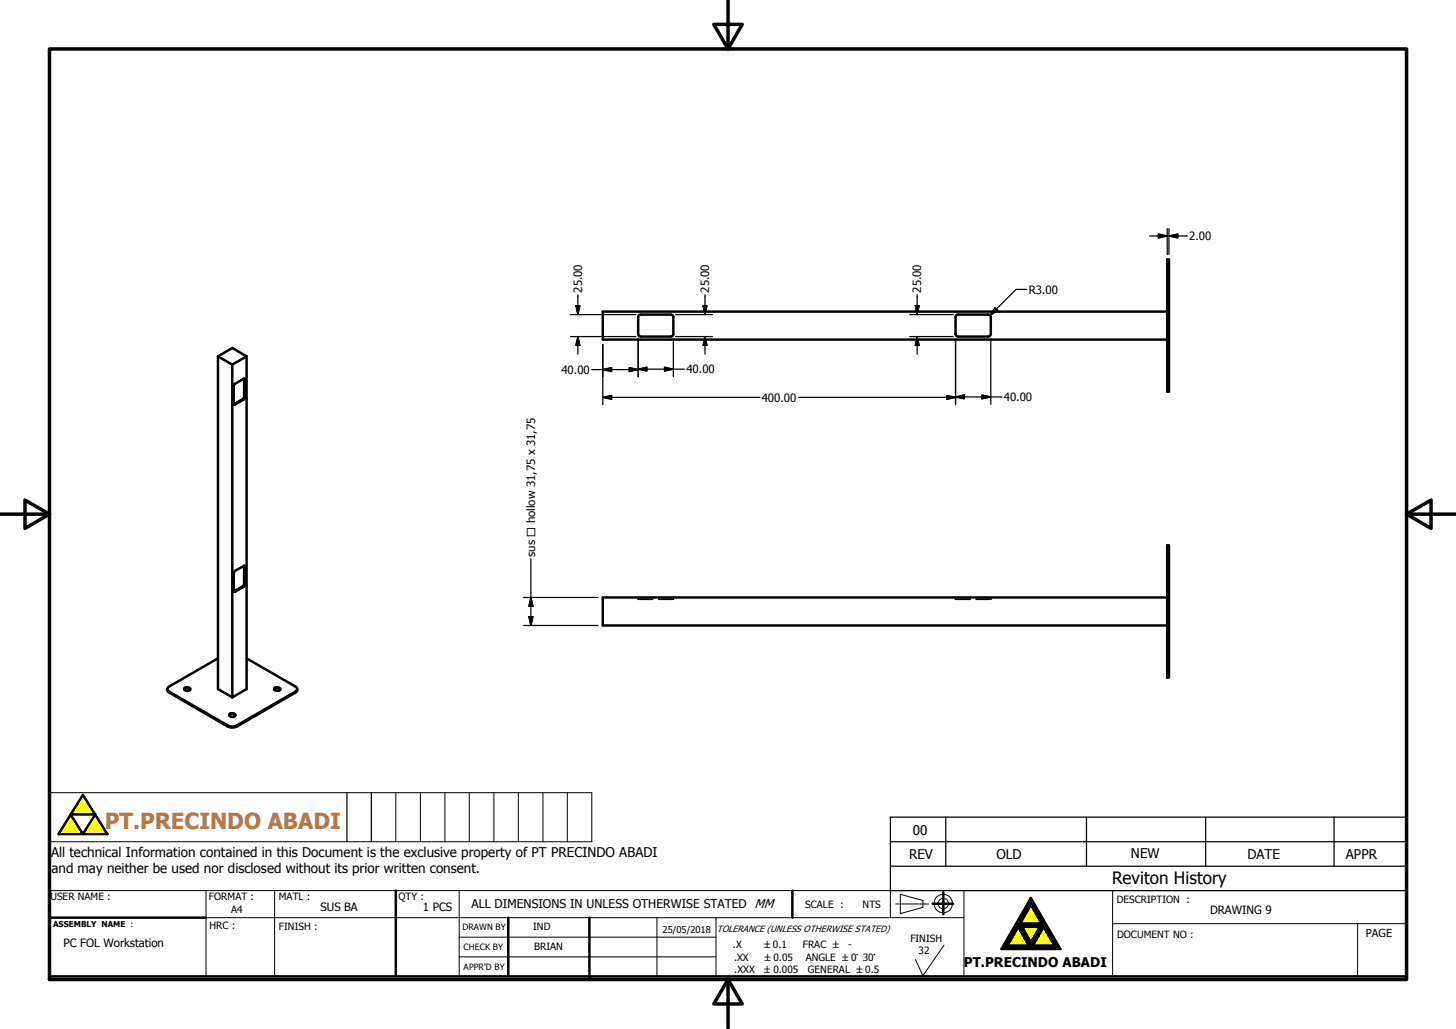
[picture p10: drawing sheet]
<svg xmlns="http://www.w3.org/2000/svg" width="297mm" height="210mm" viewBox="0 0 297 210" stroke-linecap="round" stroke-linejoin="round" font-family="sans-serif">
<g fill="none" stroke="#000" stroke-width=".51">
<path d="M238.1 52.9h.4v27h-.4zM44.5 72.7l2.9 1.7M44.5 72.7l2.9-1.7 2.9 1.7M44.5 72.7v67.9l2.9 1.7M47.4 74.4v67.9M47.9 78.4l1.8-1.1h.3v3.9l-.2 .3-2 1.1-.1-3.8zM49.8 77.3v3.8l-.1 .3-2 1.1M50.3 72.7v67.9l-2.9 1.7M50.3 72.7l-2.9 1.7M130.4 64.3h6.7l.3 .4-.1 3.8-.5 .2-6.4-.1-.2-.4v-3.5zM195.2 64.3h6.7l.2 .4-.1 3.8-.4 .2-6.4-.1-.3-.4v-3.5zM238.1 63.6h-115.1v5.7h115.1"/>
<path d="M48 116.5l1.8-1.1 .2 .1v3.9l-.3 .3-1.8 1.1-.2-.2v-3.6zM49.8 115.4v3.9l-.3 .3-1.8 1.1M238.1 111.3h.4v27h-.4zM44.5 134.3l-10 5.8a.57 .57 0 0 0-.3 .5 .57 .57 0 0 0 .3 .6l12 6.8a1.9 1.9 0 0 0 1.8 0l11.9-6.8a.57 .57 0 0 0 .4-.6 .57 .57 0 0 0-.4-.5l-9.9-5.8M238.1 121.9h-115.1v5.7h115.1M34.2 140.6l.2 .6 12.1 7.1a2.27 2.27 0 0 0 1.8 0l11.9-6.9 .3-.3 .1-.5M37.6 140.7a.86 .86 0 0 1 1.2 0M37.7 140.3a.65 .65 0 0 1 1.1 .4 .74 .74 0 0 1-1.3-.2zM46.8 146a.86 .86 0 0 1 1.2 0M46.8 145.8a.68 .68 0 0 1 .7-.3 .68 .68 0 0 1 .5 .5 .73 .73 0 0 1-1.2-.1zM55.9 140.7a.88 .88 0 0 1 1.3 0M56 140.4a.69 .69 0 0 1 .7-.2 .69 .69 0 0 1 .5 .5 .74 .74 0 0 1-1.3-.2z"/>
<path d="M14.4 166.2h5l-2.5 4zM16.9 162.2l5 8h-10zM10.1 187.3h31.9M80.7 181.7v17.5M103.7 187.3v11.9M120.2 187.3v12.6M161.6 181.7v5.6M190.2 184.4h4.2M192.4 182.1v4.5M207.7 189.2l2.2 3.8h-4.4zM208.5 189.2h3.6l-1.8 3.1zM210.3 183.3l6 10.4h-12z"/>
<path d="M210.3 184.7l2.2 3.8h-4.4zM212.9 189.2l2.2 3.8h-4.4zM287 188.5v10.7h-276.9"/>
</g>
<g fill="none" stroke="#000" stroke-width=".36">
<path d="M238.1 58h.1M238.1 56.2h.1M238.1 58.3h.1M238.1 56.5h.1M238.4 58h.1M238.4 56.2h.1M238.4 58.3h.1M238.4 56.5h.1M238.1 76.3h.1M238.1 74.5h.1M238.4 76.3h.1M238.4 74.5h.1"/>
<path d="M238.1 116.7h.1M238.1 114.9h.1M238.4 116.7h.1M238.4 114.9h.1M130.2 122.2l.2 .1M130.2 121.9v.1M130.5 122.3h2.7M134.4 122.3h2.6M137.4 122.2l-.2 .1M137.4 121.9v.1M194.9 122.2l.2 .1M194.9 121.9v.1"/>
<path d="M195.3 122.3h2.6M199.1 122.3h2.7M202.1 122.2l-.1 .1M202.1 121.9v.1M238.1 134.7h.1M238.1 132.9h.1M238.4 134.7h.1M238.4 132.9h.1"/>
</g>
<g fill="#ff0" stroke="#ff0" stroke-width=".2">
<path d="M16.9 162.2l2.5 4h-5z"/>
<path d="M19.4 166.2l2.5 4h-5z"/>
<path d="M14.4 166.2l2.5 4h-5z"/>
<path d="M210.3 184.7l2.2 3.8h-4.4z"/>
<path d="M207.7 189.2l2.2 3.8h-4.4z"/>
<path d="M212.9 189.2l2.2 3.8h-4.4z"/>
<path d="M208.5 189.2h3.6l-1.8 3.1z"/>
</g>
<g fill="#000" stroke="#000" stroke-width=".2">
<path d="M207.7 189.2l-2.2 3.8-1.2 .7zM208.1 188.5l-3.8 5.2zM210.3 183.3l-2.2 5.2-3.8 5.2zM208.1 188.5l.4 .7h-.8zM208.1 188.5l4 .7h-3.6zM210.3 183.3v1.4l-2.2 3.8zM207.7 189.2h.8l1.8 3.1zM204.3 193.7l1.2-.7h4.4zM207.7 189.2l2.6 3.1-.4 .7zM210.3 192.3l.4 .7h-.8zM212.1 189.2h.8l-2.6 3.1zM210.3 183.3l2.2 5.2-2.2-3.8z"/>
<path d="M210.3 183.3l6 10.4-3.8-5.2zM209.9 193l6.4 .7zM210.7 193h4.4l1.2 .7zM212.9 189.2l-2.2 3.8-.4-.7zM208.1 188.5h4.4l-.4 .7zM212.5 188.5l3.8 5.2zM212.5 188.5l.4 .7h-.8zM212.9 189.2l3.4 4.5-1.2-.7zM204.3 193.7l5.6-.7 6.4 .7z"/>
</g>
<path d="M148.5 0v10M10.1 10h276.9v189.9h-276.9zM145.6 5h5.8l-2.9 5zM.1 104.9h10M5.1 102l5 2.9-5 2.9zM287 104.9l4.9-2.9v5.8zM287 104.9h9.9M148.5 199.9l2.9 5h-5.8zM148.5 199.9v10" fill="none" stroke="#000" stroke-width=".71"/>
<g fill="none" stroke="#000" stroke-width=".25">
<path d="M209.5 59.1h-2.2l-5.3 5.2M234.5 48.2h3.6M236.3 47.8l1.8 .4-1.8 .4zM238.1 46.7v5.2M238.5 48.2l1.8-.4v.8zM238.5 48.2h3.7M238.5 46.7v5.2M116.4 68.7h13.3M116.4 64.2h13.3M117.5 62.4h.8l-.4 1.8zM117.9 60.1v4.1M117.9 68.7l.4 1.8h-.8z"/>
<path d="M117.9 68.7v3.6M120.7 75.4h9.5M123 70.3v12.3M123 75.4l1.8-.4v.8zM128.4 75l1.8 .4-1.8 .4zM130.2 75.3h9.4M130.2 75.3l1.8-.4v.8zM130.2 69.2v7.7M135.6 74.9l1.8 .4-1.8 .4zM137.4 69.2v7.6M137.8 68.7h7.5M137.8 64.2h7.5"/>
<path d="M143.4 62.4h.8l-.4 1.8zM143.8 60.1v4.1M143.8 68.7l.4 1.8h-.8zM143.8 68.7v3.6M185.6 68.7h8.9M185.6 64.2h8.9M186.7 62.4h.8l-.4 1.8zM187.1 68.7v3.6M187.1 60.1v4.1M187.1 68.7l.4 1.8h-.8zM194.9 69.2v13.4M202.1 69.2v13.3"/>
<path d="M203 62.8l.5 .6-1.5 .9zM123 81.1l1.8-.4v.8zM123 81.1h32M162.9 81.1h32M193.1 80.7l1.8 .4-1.8 .4zM194.9 81l1.8-.4v.8zM194.9 81h9.5M200.3 80.6l1.8 .4-1.8 .4zM108.3 114v13.6M106.8 121.9h15.2M106.8 127.6h15.2M107.9 125.8h.8l-.4 1.8z"/>
<path d="M108.3 121.9l.4 1.8h-.8zM70.8 161.8v10M75.8 161.8v10M181.6 171.8h105.4M181.6 176.8h105.4M181.6 166.8h105.4v14.9h-105.4zM193 166.8v10M221.7 166.8v10M246 166.8v10M272.2 166.8v10"/>
</g>
<g fill="none" stroke="#000" stroke-width=".2">
<path d="M10.1 161.8h110.6v10h-110.6zM80.7 161.8v10M85.8 161.8v10M90.8 161.8v10M95.7 161.8v10M100.8 161.8v10M105.7 161.8v10M110.8 161.8v10M115.7 161.8v10M42 187.3h154.7M42 181.7v17.5M56 181.7v17.5"/>
<path d="M93.7 195.3h52.4M93.7 191.2h52.4M93.7 181.7v17.5M103.7 191.2v5.1M134 187.3v11.9M146.1 187.3v11.9M181.6 181.7v5.6M182.7 184.5h6.8M183.7 182.5l4.6 1.2v1.5l-4.6 1.2zM192.6 192.9l-4.3 6.2-1.5-3.3M196.7 181.7v17.5M227 188.5h60"/>
<path d="M227 181.7v17.5M277 188.5v10.7M287 181.7h-276.9v17.5"/>
<circle cx="192.4" cy="184.4" r="1.88"/>
<circle cx="192.4" cy="184.4" r="1.05"/>
</g>
<g fill="#000" stroke="#000" stroke-width=".25">
<path d="M236.3 47.8l1.8 .4-1.8 .4zM238.5 48.2l1.8-.4v.8zM117.5 62.4h.8l-.4 1.8zM117.9 68.7l.4 1.8h-.8zM123 75.4l1.8-.4v.8zM128.4 75l1.8 .4-1.8 .4zM130.2 75.3l1.8-.4v.8zM135.6 74.9l1.8 .4-1.8 .4zM143.4 62.4h.8l-.4 1.8zM143.8 68.7l.4 1.8h-.8zM186.7 62.4h.8l-.4 1.8zM187.1 68.7l.4 1.8h-.8z"/>
<path d="M203 62.8l.5 .6-1.5 .9zM123 81.1l1.8-.4v.8zM193.1 80.7l1.8 .4-1.8 .4zM194.9 81l1.8-.4v.8zM200.3 80.6l1.8 .4-1.8 .4zM107.9 125.8h.8l-.4 1.8zM108.3 121.9l.4 1.8h-.8z"/>
</g>
<text font-size="4.5" fill="#bc7643" x="21.4" y="169.1">PT.PRECINDO ABADI</text>
<text font-size="3.5" x="226.9" y="180.5">Reviton History</text>
<g font-size="2.7">
<text x="186.2" y="170.4">00</text>
<text x="10.4" y="175">All technical Information contained in this Document is the exclusive property of PT PRECINDO ABADI</text>
<text x="10.5" y="178.2">and may neither be used nor disclosed without its prior written consent.</text>
<text x="185.5" y="175.3">REV</text>
<text x="203.3" y="175.4">OLD</text>
<text x="230.7" y="175">NEW</text>
<text x="254.5" y="175.2">DATE</text>
<text x="274.6" y="175.2">APPR</text>
<text x="196.6" y="197.3">PT.PRECINDO ABADI</text>
</g>
<text font-size="2.5" x="96.2" y="185.3">ALL DIMENSIONS IN UNLESS OTHERWISE STATED MM</text>
<g font-size="2.3">
<text x="242.6" y="49">2.00</text>
<text x="118.8" y="59.8" transform="rotate(-90 118.8 59.8)">25.00</text>
<text x="144.7" y="59.8" transform="rotate(-90 144.7 59.8)">25.00</text>
<text x="187.9" y="59.8" transform="rotate(-90 187.9 59.8)">25.00</text>
<text x="209.9" y="59.9">R3.00</text>
<text x="114.5" y="76.3">40.00</text>
<text x="140" y="76.2">40.00</text>
<text x="155.4" y="81.9">400.00</text>
<text x="204.8" y="81.9">40.00</text>
<text x="109.2" y="113.6" transform="rotate(-90 109.2 113.6)">sus □ hollow 31,75 x 31,75</text>
<text x="65.4" y="185.9">SUS BA</text>
<text x="86.3" y="186">1 PCS</text>
<text x="246.9" y="186.5">DRAWING 9</text>
<text x="278.6" y="191.1">PAGE</text>
<text x="13" y="193.2">PC FOL Workstation</text>
</g>
<g font-size="2">
<text x="10.3" y="183.6">USER NAME :</text>
<text x="42.6" y="183.6">FORMAT :</text>
<text x="56.9" y="183.7">MATL :</text>
<text x="81.3" y="183.6">QTY :</text>
<text x="164.3" y="185.3">SCALE :</text>
<text x="176" y="185.3">NTS</text>
<text x="227.8" y="184.3">DESCRIPTION :</text>
<text x="42.7" y="189.6">HRC :</text>
<text x="47.2" y="186.3">A4</text>
<text x="56.9" y="189.9">FINISH :</text>
<text x="108.8" y="189.8">IND</text>
<text x="227.9" y="191.5">DOCUMENT NO :</text>
<text x="109" y="193.9">BRIAN</text>
<text x="149.5" y="193.5">.X</text>
<text x="149.8" y="196">.XX</text>
<text x="155.9" y="193.5">±0.1</text>
<text x="156" y="196">±0.05</text>
<text x="163.8" y="193.5">FRAC ± -</text>
<text x="164.4" y="196">ANGLE ±0° 30°</text>
<text x="185.7" y="192.3">FINISH</text>
<text x="187.4" y="194.6">32</text>
<text x="149.8" y="198.5">.XXX</text>
<text x="155.9" y="198.5">±0.005</text>
<text x="164.8" y="198.5">GENERAL ±0.5</text>
</g>
<g font-size="1.9">
<text x="135.2" y="190.3">25/05/2018</text>
<text x="146.3" y="190.1">TOLERANCE (UNLESS OTHERWISE STATED)</text>
</g>
<g font-size="1.8">
<text x="94.3" y="189.7">DRAWN BY</text>
<text x="94.6" y="197.9">APPR'D BY</text>
<text x="94.6" y="193.9">CHECK BY</text>
</g>
<text font-size="1.6" x="10.8" y="189.2">ASSEMBLY NAME :</text>
</svg>
